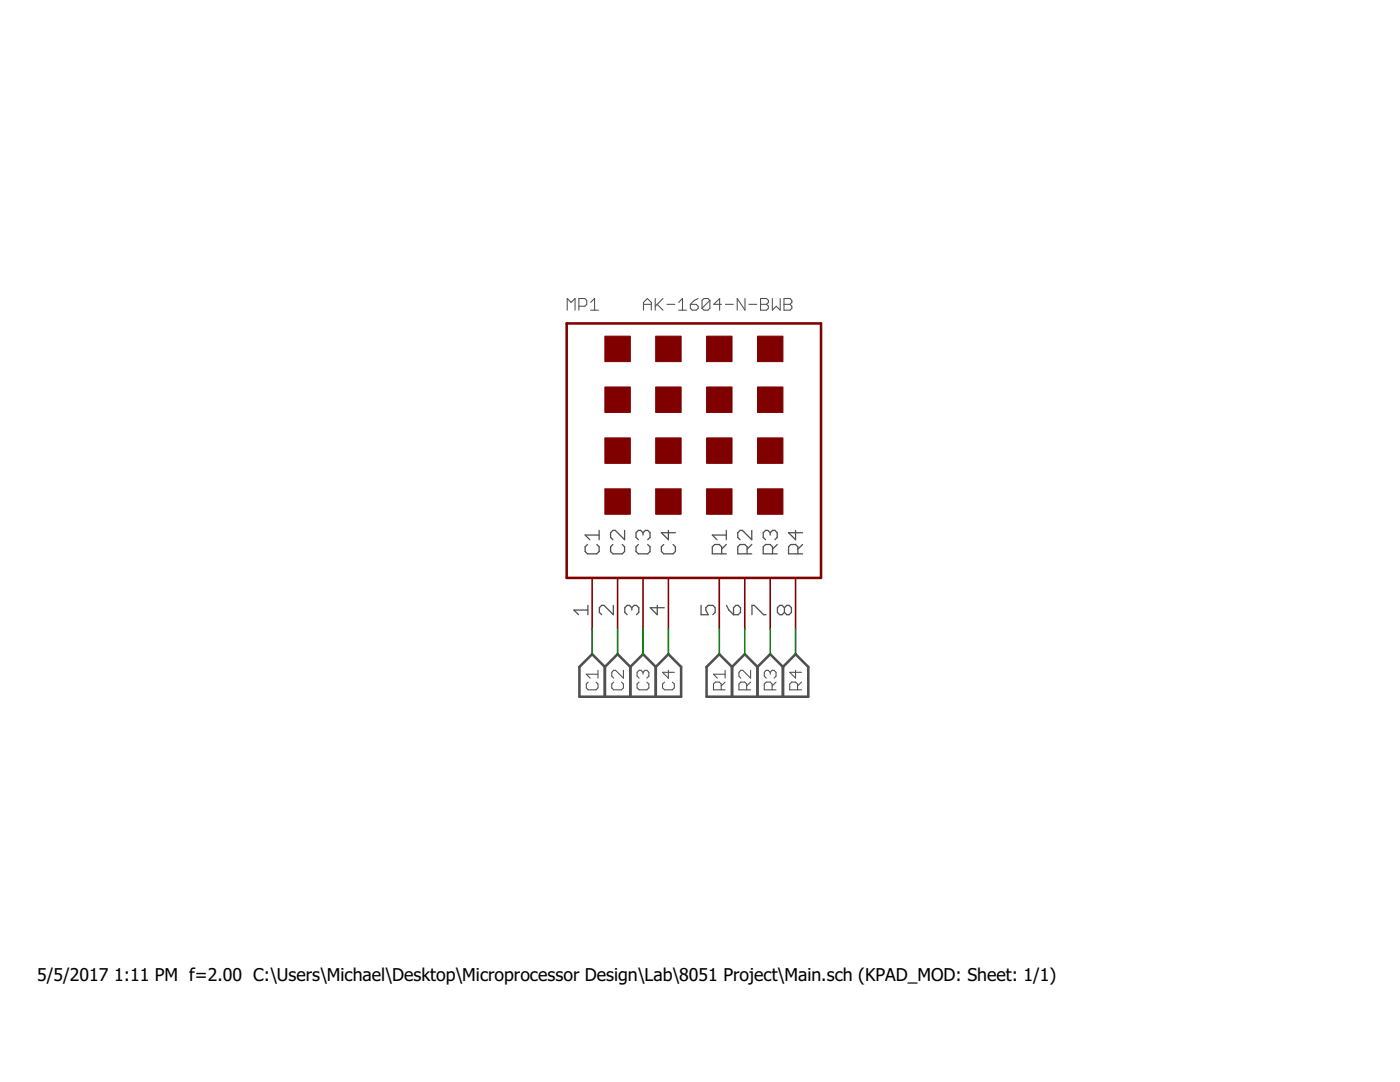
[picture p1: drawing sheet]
<svg xmlns="http://www.w3.org/2000/svg" width="279mm" height="216mm" viewBox="0 0 279 216" stroke-linecap="round" stroke-linejoin="round" font-family="sans-serif">
<g fill="none" stroke="#505050" stroke-width=".21">
<path d="M130.8 59.6v2.3M132.3 59.6l-1.5 1.5M139.3 59.6l-.7 .3-.8 .8M141.7 59.9v1.6l-.4 .4h-.8l-.4-.4M141.7 59.9l-.4-.3h-.8l-.4 .3v1.6M141.7 59.9l-1.6 1.6M148.7 59.6v2.3l-1.6-2.3v2.3M151.8 59.6h1.2l.4 .3v.4l-.4 .4 .4 .4v.4l-.4 .4h-1.2zM154.1 59.6v2.3l.8-.8 .8 .8v-2.3M156.5 59.6h1.1l.4 .3v.4l-.4 .4 .4 .4v.4l-.4 .4h-1.1zM113.2 61.9v-2.3l.8 .7 .8-.7v2.3M115.5 61.1h1.2l.4-.4v-.8l-.4-.3h-1.2v2.3"/>
<path d="M117.9 61.9h1.5M117.9 60.3l.8-.7v2.3M122.1 69.2l.8-.8v2.4M122.1 70.8h1.5M123.6 79.8h-1.5l1.2-1.2v2.3M128.4 61.9v-1.6l.8-.7 .8 .7v1.6M128.4 60.7h1.6M131.1 60.7l1.2 1.2M132.2 68.8l.4-.4h.8l.4 .4v.4l-1.6 1.6h1.6M133.1 60.7h1.6M133.8 78.6h-1.6v1.2l.8-.4h.4l.4 .4v.7l-.4 .4h-.8l-.4-.4M135.4 60.3l.8-.7v2.3"/>
<path d="M135.4 61.9h1.6M137.8 60.7h1.1l.4 .4v.4l-.4 .4h-.7l-.4-.4zM142.4 68.8l.4-.4h.8l.4 .4v.4l-.4 .4M142.4 79.8h1.2l.4 .4v.3l-.4 .4h-.8l-.4-.4zM143.2 69.6h.4M143.6 69.6l.4 .4v.4l-.4 .4h-.8l-.4-.4M144 78.6l-.8 .4-.8 .8M144 60.7h-1.5l1.1-1.1v2.3M144.8 60.7h1.5M149.5 60.7h1.5M151.8 60.7h1.2M152.5 69.6h1.6"/>
<path d="M152.5 70.8v-1.6l.8-.8 .8 .8v1.6M152.5 78.6h1.2l.4 .4v.4l-.4 .4 .4 .4v.3l-.4 .4h-1.2zM152.5 79.8h1.2M156.5 60.7h1.1M122.1 88.8h1.5v.3l-1.5 1.6v.4M122.1 99.3l1.5 1.6M122.9 99.3v1.6M123.6 99.3l-1.5 1.6M132.6 89.9l-.4-.4v-.4l.4-.3h.8l.4 .3v.4l-.4 .4M132.6 89.9l-.4 .4v.4l.4 .4h.8l.4-.4v-.4l-.4-.4M132.6 89.9h.8M133.8 99.3v1.6l-.4 .3h-.8l-.4-.3"/>
<path d="M133.8 99.3l-.4-.4h-.8l-.4 .4v1.6M133.8 99.3l-1.6 1.6M142.4 99.7h1.6M142.8 98.9v2.3M143.6 98.9v2.3M144 89.1v1.6l-.4 .4h-.8l-.4-.4M144 89.1l-.4-.3h-.8l-.4 .3v1.6M144 89.1l-1.6 1.6M152.5 98.9h1.2l.4 .4v1.6l-.4 .3h-1.2zM154.1 89.1l-.4-.3h-.8l-.4 .3v1.6l.4 .4h.8l.4-.4M122.1 100.1h1.5M142.4 100.5h1.6"/>
<path d="M117.4 136.1l-.4 .4v.8l.4 .3h1.6l.3-.3v-.8l-.3-.4M119.3 133.8v1.5M119.3 134.5h-2.3l.8 .8M122.5 136.1l-.4 .4v.8l.4 .3h1.5l.4-.3v-.8l-.4-.4M124.4 133.8v1.5l-1.5-1.5h-.4l-.4 .4v.7l.4 .4M127.6 136.1l-.5 .4v.8l.5 .3h1.5l.4-.3v-.8l-.4-.4M128.3 134.2l-.4-.4h-.3l-.5 .4v.7l.5 .4M128.3 134.2l.4-.4h.4l.4 .4v.7l-.4 .4M128.3 134.2v.3M132.6 136.1l-.4 .4v.8l.4 .3h1.6l.4-.3v-.8l-.4-.4M133.4 133.8v1.5l-1.2-1.1h2.4M143.9 137.6v-1.1l-.3-.4h-.8l-.4 .4v1.1h2.3"/>
<path d="M144.7 134.5h-2.3l.8 .8M144.7 136.1l-.8 .8M144.7 133.8v1.5M149 137.6v-1.1l-.4-.4h-.8l-.3 .4v1.1h2.3M149.8 133.8v1.5l-1.6-1.5h-.4l-.3 .4v.7l.3 .4M149.8 136.1l-.8 .8M153.7 134.2l-.4-.4h-.4l-.4 .4v.7l.4 .4M153.7 134.2l.4-.4h.4l.4 .4v.7l-.4 .4M153.7 134.2v.3M154.1 137.6v-1.1l-.4-.4h-.8l-.4 .4v1.1h2.4M154.9 136.1l-.8 .8M158.8 133.8v1.5l-1.2-1.1h2.4"/>
<path d="M159.2 137.6v-1.1l-.4-.4h-.8l-.4 .4v1.1h2.4M160 136.1l-.8 .8"/>
</g>
<g fill="none" stroke="#505050" stroke-width=".25">
<path d="M117.2 108.6l-.4 .5v.9l.4 .5h1.9l.5-.5v-.9l-.5-.5M119.6 105.8v1.9M119.6 106.8h-2.8l.9 .9M122.3 108.6l-.4 .5v.9l.4 .5h1.9l.5-.5v-.9l-.5-.5M124.7 105.8v1.9l-1.9-1.9h-.5l-.4 .5v.9l.4 .5M127.4 108.6l-.5 .5v.9l.5 .5h1.9l.4-.5v-.9l-.4-.5M128.3 106.3l-.4-.5h-.5l-.5 .5v.9l.5 .5M128.3 106.3l.5-.5h.5l.4 .5v.9l-.4 .5M128.3 106.3v.5M132.5 108.6l-.5 .5v.9l.5 .5h1.8l.5-.5v-.9l-.5-.5M133.4 105.8v1.9l-1.4-1.4h2.8M144 110.5v-1.4l-.4-.5h-1l-.4 .5v1.4h2.7"/>
<path d="M144.9 106.8h-2.7l.9 .9M144.9 108.6l-.9 1M144.9 105.8v1.9M149.1 110.5v-1.4l-.5-.5h-.9l-.5 .5v1.4h2.8M150 105.8v1.9l-1.8-1.9h-.5l-.5 .5v.9l.5 .5M150 108.6l-.9 1M153.7 106.3l-.5-.5h-.4l-.5 .5v.9l.5 .5M153.7 106.3l.5-.5h.4l.5 .5v.9l-.5 .5M153.7 106.3v.5M154.2 110.5v-1.4l-.5-.5h-.9l-.5 .5v1.4h2.8M155.1 108.6l-.9 1M158.8 105.8v1.9l-1.4-1.4h2.8"/>
<path d="M159.2 110.5v-1.4l-.4-.5h-1l-.4 .5v1.4h2.8M160.2 108.6l-1 1M117.3 121.7h-2.8l1 1M117.3 120.8v1.9M122.4 120.8v1.9l-1.9-1.9h-.4l-.5 .5v.9l.5 .5M126.1 121.3l-.5-.5h-.4l-.5 .5v.9l.5 .5M126.1 121.3l.5-.5h.4l.5 .5v.9l-.5 .5M126.1 121.3v.4M131.2 120.8v1.9l-1.4-1.4h2.8M139.9 120.8v1.9h1.4l-.4-1v-.4l.4-.5h1l.4 .5v.9l-.4 .5M145 120.8l.5 .9 .9 1M146.4 121.3l.5-.5h.4l.5 .5v.9l-.5 .5h-.9z"/>
<path d="M150.1 122.7v-1.9h.4l1.9 1.9h.5M156.5 121.3l-.4-.5h-.5l-.4 .5v.9l.4 .5h.5l.4-.5M156.5 121.3l.5-.5h.5l.4 .5v.9l-.4 .5h-.5l-.5-.5M156.5 121.3v.9"/>
</g>
<path d="M120.7 133.1l-2.5-2.6-2.6 2.6v5.9h20.3v-5.9l-2.5-2.6-2.5 2.6M120.7 133.1v5.9M120.7 133.1l2.6-2.6 2.5 2.6M125.8 133.1v5.9M125.8 133.1l2.5-2.6 2.6 2.6M130.9 133.1v5.9M146.1 133.1l-2.5-2.6-2.6 2.6v5.9h20.3v-5.9l-2.5-2.6-2.5 2.6M146.1 133.1v5.9M146.1 133.1l2.5-2.6 2.6 2.6M151.2 133.1v5.9M151.2 133.1l2.5-2.6 2.6 2.6M156.3 133.1v5.9" fill="none" stroke="#505050" stroke-width=".51"/>
<path d="M113.1 64.5h50.8v50.8h-50.8z" fill="none" stroke="#800000" stroke-width=".51"/>
<path d="M118.2 115.3v10.2M123.3 115.3v10.2M128.3 115.3v10.2M133.4 115.3v10.2M143.6 115.3v10.2M148.6 115.3v10.2M153.7 115.3v10.2M158.8 115.3v10.2" fill="none" stroke="#800000" stroke-width=".32"/>
<g fill="#800000" stroke="#800000" stroke-width=".2">
<path d="M120.7 97.5h5.1v5.1h-5.1z"/>
<path d="M130.9 97.5h5v5.1h-5z"/>
<path d="M141 97.5h5.1v5.1h-5.1z"/>
<path d="M151.2 97.5h5.1v5.1h-5.1z"/>
<path d="M151.2 87.4h5.1v5.1h-5.1z"/>
<path d="M141 87.4h5.1v5.1h-5.1z"/>
<path d="M130.9 87.4h5v5.1h-5z"/>
<path d="M120.7 87.4h5.1v5.1h-5.1z"/>
<path d="M120.7 77.2h5.1v5.1h-5.1z"/>
<path d="M130.9 77.2h5v5.1h-5z"/>
<path d="M141 77.2h5.1v5.1h-5.1z"/>
<path d="M151.2 77.2h5.1v5.1h-5.1z"/>
<path d="M151.2 67.1h5.1v5.1h-5.1z"/>
<path d="M141 67.1h5.1v5.1h-5.1z"/>
<path d="M130.9 67.1h5v5.1h-5z"/>
<path d="M120.7 67.1h5.1v5.1h-5.1z"/>
</g>
<path d="M118.2 125.5v5M123.3 125.5v5M128.3 125.5v5M133.4 125.5v5M143.6 125.5v5M148.6 125.5v5M153.7 125.5v5M158.8 125.5v5" fill="none" stroke="#008000" stroke-width=".32"/>
<g font-size="3.5">
<text x="7.4" y="195.8">5/5/2017</text>
<text x="22.8" y="195.8">1:11 PM f=2.00 C:\Users\Michael\Desktop\Microprocessor Design\Lab\8051 Project\Main.sch (KPAD_MOD: Sheet: 1/1)</text>
</g>
</svg>
